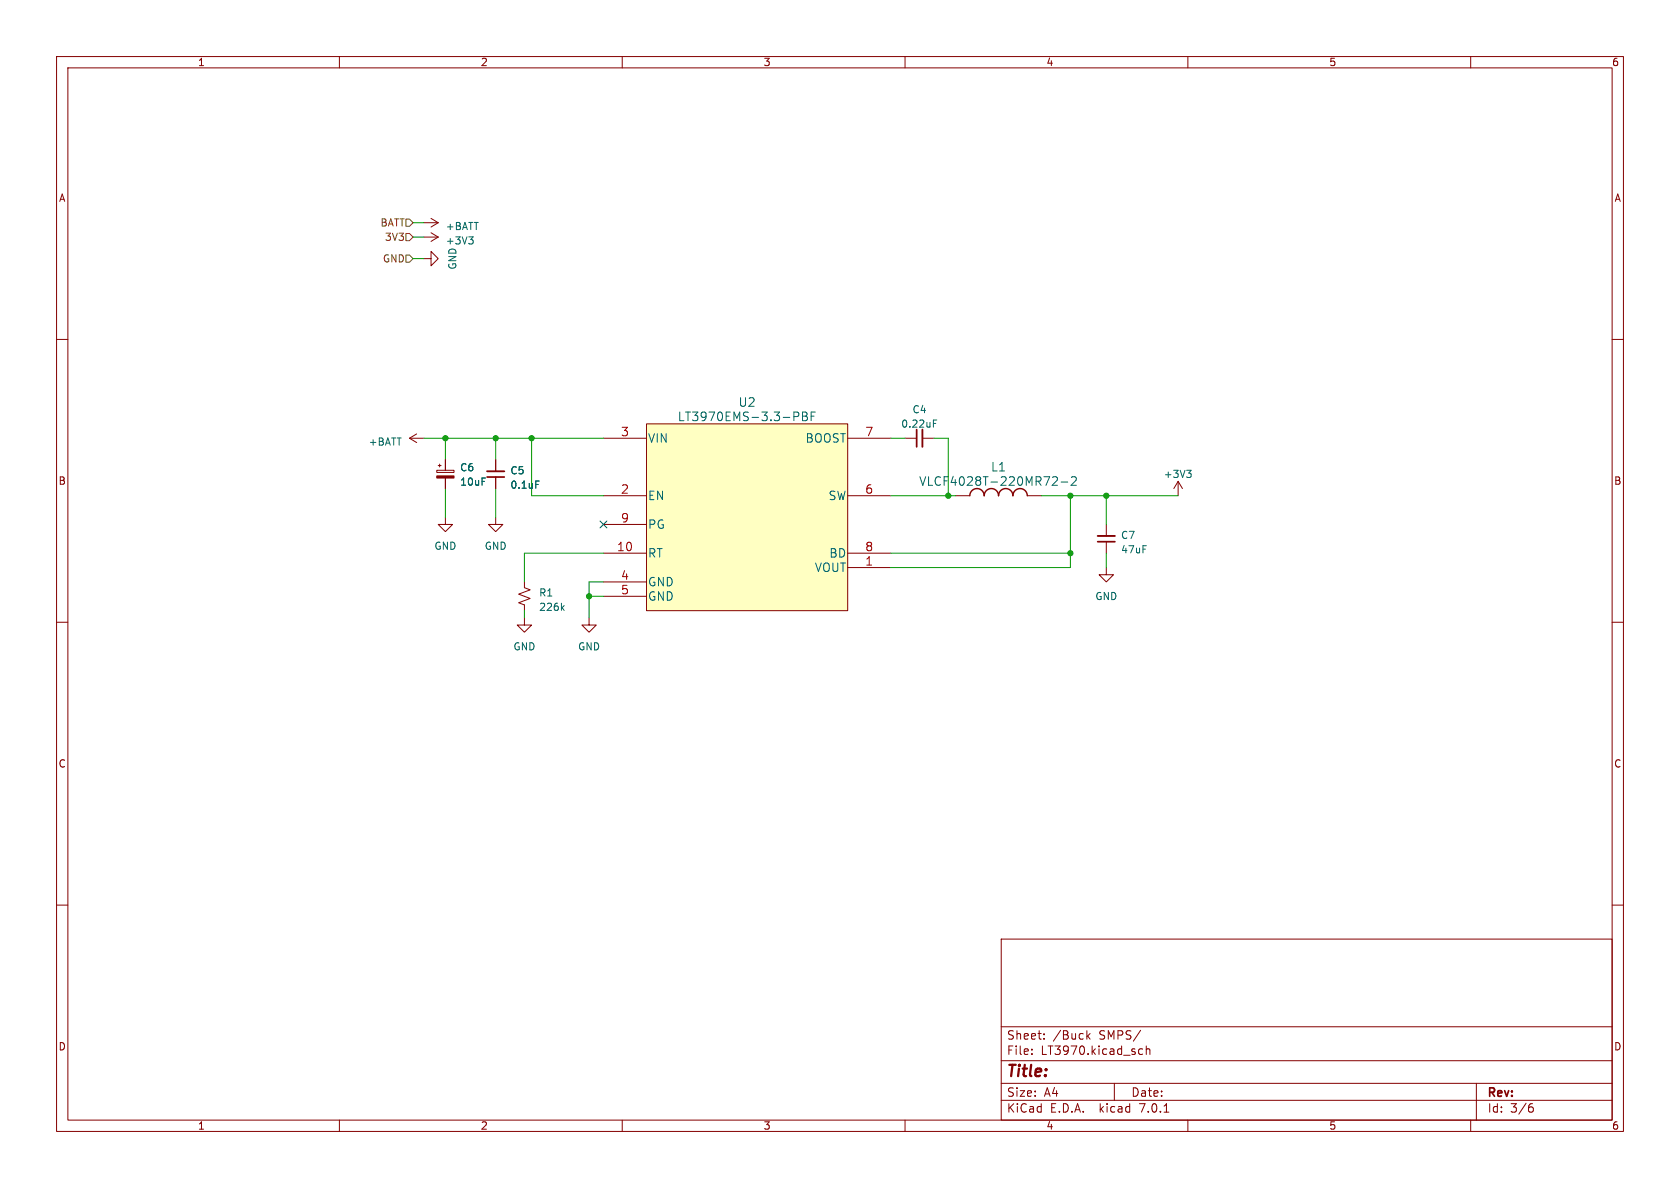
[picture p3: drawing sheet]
(kicad_sch (version 20230121) (generator eeschema)

 (paper "A4")

 (lib_symbols
  (symbol "Device:C_Polarized_Small" (pin_numbers hide) (pin_names (offset 0.254) hide) (in_bom yes) (on_board yes)
   (property "Reference" "C" (at 0.254 1.778 0) (effects (font (size 1.27 1.27)) (justify left)))
   (property "Value" "C_Polarized_Small" (at 0.254 -2.032 0) (effects (font (size 1.27 1.27)) (justify left)))
   (property "Footprint" "" (at 0 0 0) (effects (font (size 1.27 1.27)) hide))
   (property "Datasheet" "~" (at 0 0 0) (effects (font (size 1.27 1.27)) hide))
   (symbol "C_Polarized_Small_0_1"
    (rectangle (start -1.524 -0.3048) (end 1.524 -0.6858) (stroke (width 0) (type default)) (fill (type outline)))
    (rectangle (start -1.524 0.6858) (end 1.524 0.3048) (stroke (width 0) (type default)) (fill (type none)))
    (polyline (pts (xy -1.27 1.524) (xy -0.762 1.524)) (stroke (width 0) (type default)) (fill (type none)))
    (polyline (pts (xy -1.016 1.27) (xy -1.016 1.778)) (stroke (width 0) (type default)) (fill (type none))))
   (symbol "C_Polarized_Small_1_1"
    (pin passive line (at 0 2.54 270) (length 1.8542) (name "~" (effects (font (size 1.27 1.27)))) (number "1" (effects (font (size 1.27 1.27)))))
    (pin passive line (at 0 -2.54 90) (length 1.8542) (name "~" (effects (font (size 1.27 1.27)))) (number "2" (effects (font (size 1.27 1.27)))))))
  (symbol "Device:C_Small" (pin_numbers hide) (pin_names (offset 0.254) hide) (in_bom yes) (on_board yes)
   (property "Reference" "C" (at 0.254 1.778 0) (effects (font (size 1.27 1.27)) (justify left)))
   (property "Value" "C_Small" (at 0.254 -2.032 0) (effects (font (size 1.27 1.27)) (justify left)))
   (property "Footprint" "" (at 0 0 0) (effects (font (size 1.27 1.27)) hide))
   (property "Datasheet" "~" (at 0 0 0) (effects (font (size 1.27 1.27)) hide))
   (symbol "C_Small_0_1"
    (polyline (pts (xy -1.524 -0.508) (xy 1.524 -0.508)) (stroke (width 0.3302) (type default)) (fill (type none)))
    (polyline (pts (xy -1.524 0.508) (xy 1.524 0.508)) (stroke (width 0.3048) (type default)) (fill (type none))))
   (symbol "C_Small_1_1"
    (pin passive line (at 0 2.54 270) (length 2.032) (name "~" (effects (font (size 1.27 1.27)))) (number "1" (effects (font (size 1.27 1.27)))))
    (pin passive line (at 0 -2.54 90) (length 2.032) (name "~" (effects (font (size 1.27 1.27)))) (number "2" (effects (font (size 1.27 1.27)))))))
  (symbol "Device:R_Small_US" (pin_numbers hide) (pin_names (offset 0.254) hide) (in_bom yes) (on_board yes)
   (property "Reference" "R" (at 0.762 0.508 0) (effects (font (size 1.27 1.27)) (justify left)))
   (property "Value" "R_Small_US" (at 0.762 -1.016 0) (effects (font (size 1.27 1.27)) (justify left)))
   (property "Footprint" "" (at 0 0 0) (effects (font (size 1.27 1.27)) hide))
   (property "Datasheet" "~" (at 0 0 0) (effects (font (size 1.27 1.27)) hide))
   (symbol "R_Small_US_1_1"
    (polyline (pts (xy 0 0) (xy 1.016 -0.381) (xy 0 -0.762) (xy -1.016 -1.143) (xy 0 -1.524)) (stroke (width 0) (type default)) (fill (type none)))
    (polyline (pts (xy 0 1.524) (xy 1.016 1.143) (xy 0 0.762) (xy -1.016 0.381) (xy 0 0)) (stroke (width 0) (type default)) (fill (type none)))
    (pin passive line (at 0 2.54 270) (length 1.016) (name "~" (effects (font (size 1.27 1.27)))) (number "1" (effects (font (size 1.27 1.27)))))
    (pin passive line (at 0 -2.54 90) (length 1.016) (name "~" (effects (font (size 1.27 1.27)))) (number "2" (effects (font (size 1.27 1.27)))))))
  (symbol "asvco2-board:LT3970EMS-3.3-PBF" (pin_names (offset 0.254)) (in_bom yes) (on_board yes)
   (property "Reference" "U" (at 25.4 7.62 0) (effects (font (size 1.524 1.524))))
   (property "Value" "LT3970EMS-3.3-PBF" (at 25.4 5.08 0) (effects (font (size 1.524 1.524))))
   (property "Footprint" "asvco2:LT3970EMS-3.3-PBF" (at 25.4 -12.7 0) (effects (font (size 1.524 1.524)) hide))
   (property "Datasheet" "" (at 0 0 0) (effects (font (size 1.524 1.524))))
   (symbol "LT3970EMS-3.3-PBF_1_1"
    (rectangle (start 7.62 2.54) (end 43.18 -30.48) (stroke (width 0) (type default)) (fill (type background)))
    (pin power_out line (at 50.8 -22.86 180) (length 7.62) (name "VOUT" (effects (font (size 1.4986 1.4986)))) (number "1" (effects (font (size 1.4986 1.4986)))))
    (pin passive line (at 0 -20.32 0) (length 7.62) (name "RT" (effects (font (size 1.4986 1.4986)))) (number "10" (effects (font (size 1.4986 1.4986)))))
    (pin input line (at 0 -10.16 0) (length 7.62) (name "EN" (effects (font (size 1.4986 1.4986)))) (number "2" (effects (font (size 1.4986 1.4986)))))
    (pin input line (at 0 0 0) (length 7.62) (name "VIN" (effects (font (size 1.4986 1.4986)))) (number "3" (effects (font (size 1.4986 1.4986)))))
    (pin power_in line (at 0 -25.4 0) (length 7.62) (name "GND" (effects (font (size 1.4986 1.4986)))) (number "4" (effects (font (size 1.4986 1.4986)))))
    (pin power_in line (at 0 -27.94 0) (length 7.62) (name "GND" (effects (font (size 1.4986 1.4986)))) (number "5" (effects (font (size 1.4986 1.4986)))))
    (pin output line (at 50.8 -10.16 180) (length 7.62) (name "SW" (effects (font (size 1.4986 1.4986)))) (number "6" (effects (font (size 1.4986 1.4986)))))
    (pin input line (at 50.8 0 180) (length 7.62) (name "BOOST" (effects (font (size 1.4986 1.4986)))) (number "7" (effects (font (size 1.4986 1.4986)))))
    (pin power_in line (at 50.8 -20.32 180) (length 7.62) (name "BD" (effects (font (size 1.4986 1.4986)))) (number "8" (effects (font (size 1.4986 1.4986)))))
    (pin output line (at 0 -15.24 0) (length 7.62) (name "PG" (effects (font (size 1.4986 1.4986)))) (number "9" (effects (font (size 1.4986 1.4986)))))))
  (symbol "asvco2-board:VLCF4028T-220MR72-2" (pin_numbers hide) (pin_names (offset 1.651) hide) (in_bom yes) (on_board yes)
   (property "Reference" "L" (at 6.985 5.08 0) (effects (font (size 1.524 1.524))))
   (property "Value" "VLCF4028T-220MR72-2" (at 6.985 -5.715 0) (effects (font (size 1.524 1.524))))
   (property "Footprint" "asvco2:VLCF4028T-220MR72-2" (at 6.985 -7.239 0) (effects (font (size 1.524 1.524)) hide))
   (property "Datasheet" "" (at 0 -1.27 0) (effects (font (size 1.524 1.524))))
   (symbol "VLCF4028T-220MR72-2_1_1"
    (arc (start 5.08 0) (mid 3.81 1.2645) (end 2.54 0) (stroke (width 0.254) (type default)) (fill (type none)))
    (arc (start 7.62 0) (mid 6.35 1.2645) (end 5.08 0) (stroke (width 0.254) (type default)) (fill (type none)))
    (arc (start 10.16 0) (mid 8.89 1.2645) (end 7.62 0) (stroke (width 0.254) (type default)) (fill (type none)))
    (arc (start 12.7 0) (mid 11.43 1.2645) (end 10.16 0) (stroke (width 0.254) (type default)) (fill (type none)))
    (pin passive line (at 15.24 0 180) (length 2.54) (name "1" (effects (font (size 1.4986 1.4986)))) (number "1" (effects (font (size 1.4986 1.4986)))))
    (pin passive line (at 0 0 0) (length 2.54) (name "2" (effects (font (size 1.4986 1.4986)))) (number "2" (effects (font (size 1.4986 1.4986)))))))
  (symbol "power:+3V3" (power) (pin_names (offset 0)) (in_bom yes) (on_board yes)
   (property "Reference" "#PWR" (at 0 -3.81 0) (effects (font (size 1.27 1.27)) hide))
   (property "Value" "+3V3" (at 0 3.556 0) (effects (font (size 1.27 1.27))))
   (property "Footprint" "" (at 0 0 0) (effects (font (size 1.27 1.27)) hide))
   (property "Datasheet" "" (at 0 0 0) (effects (font (size 1.27 1.27)) hide))
   (symbol "+3V3_0_1"
    (polyline (pts (xy -0.762 1.27) (xy 0 2.54)) (stroke (width 0) (type default)) (fill (type none)))
    (polyline (pts (xy 0 0) (xy 0 2.54)) (stroke (width 0) (type default)) (fill (type none)))
    (polyline (pts (xy 0 2.54) (xy 0.762 1.27)) (stroke (width 0) (type default)) (fill (type none))))
   (symbol "+3V3_1_1"
    (pin power_in line (at 0 0 90) (length 0) hide (name "+3V3" (effects (font (size 1.27 1.27)))) (number "1" (effects (font (size 1.27 1.27)))))))
  (symbol "power:+BATT" (power) (pin_names (offset 0)) (in_bom yes) (on_board yes)
   (property "Reference" "#PWR" (at 0 -3.81 0) (effects (font (size 1.27 1.27)) hide))
   (property "Value" "+BATT" (at 0 3.556 0) (effects (font (size 1.27 1.27))))
   (property "Footprint" "" (at 0 0 0) (effects (font (size 1.27 1.27)) hide))
   (property "Datasheet" "" (at 0 0 0) (effects (font (size 1.27 1.27)) hide))
   (symbol "+BATT_0_1"
    (polyline (pts (xy -0.762 1.27) (xy 0 2.54)) (stroke (width 0) (type default)) (fill (type none)))
    (polyline (pts (xy 0 0) (xy 0 2.54)) (stroke (width 0) (type default)) (fill (type none)))
    (polyline (pts (xy 0 2.54) (xy 0.762 1.27)) (stroke (width 0) (type default)) (fill (type none))))
   (symbol "+BATT_1_1"
    (pin power_in line (at 0 0 90) (length 0) hide (name "+BATT" (effects (font (size 1.27 1.27)))) (number "1" (effects (font (size 1.27 1.27)))))))
  (symbol "power:GND" (power) (pin_names (offset 0)) (in_bom yes) (on_board yes)
   (property "Reference" "#PWR" (at 0 -6.35 0) (effects (font (size 1.27 1.27)) hide))
   (property "Value" "GND" (at 0 -3.81 0) (effects (font (size 1.27 1.27))))
   (property "Footprint" "" (at 0 0 0) (effects (font (size 1.27 1.27)) hide))
   (property "Datasheet" "" (at 0 0 0) (effects (font (size 1.27 1.27)) hide))
   (symbol "GND_0_1"
    (polyline (pts (xy 0 0) (xy 0 -1.27) (xy 1.27 -1.27) (xy 0 -2.54) (xy -1.27 -1.27) (xy 0 -1.27)) (stroke (width 0) (type default)) (fill (type none))))
   (symbol "GND_1_1"
    (pin power_in line (at 0 0 270) (length 0) hide (name "GND" (effects (font (size 1.27 1.27)))) (number "1" (effects (font (size 1.27 1.27))))))))

 (junction (at 189.23 87.63) (diameter 0) (color 0 0 0 0))
 (junction (at 78.74 77.47) (diameter 0) (color 0 0 0 0))
 (junction (at 167.64 87.63) (diameter 0) (color 0 0 0 0))
 (junction (at 93.98 77.47) (diameter 0) (color 0 0 0 0))
 (junction (at 104.14 105.41) (diameter 0) (color 0 0 0 0))
 (junction (at 189.23 97.79) (diameter 0) (color 0 0 0 0))
 (junction (at 87.63 77.47) (diameter 0) (color 0 0 0 0))
 (junction (at 195.58 87.63) (diameter 0) (color 0 0 0 0))

 (no_connect (at 106.68 92.71))

 (wire (pts (xy 157.48 87.63) (xy 167.64 87.63)) (stroke (width 0) (type default)))
 (wire (pts (xy 104.14 105.41) (xy 104.14 109.22)) (stroke (width 0) (type default)))
 (wire (pts (xy 106.68 97.79) (xy 92.71 97.79)) (stroke (width 0) (type default)))
 (wire (pts (xy 74.93 77.47) (xy 78.74 77.47)) (stroke (width 0) (type default)))
 (wire (pts (xy 189.23 100.33) (xy 189.23 97.79)) (stroke (width 0) (type default)))
 (wire (pts (xy 167.64 87.63) (xy 167.64 77.47)) (stroke (width 0) (type default)))
 (wire (pts (xy 167.64 77.47) (xy 165.1 77.47)) (stroke (width 0) (type default)))
 (wire (pts (xy 195.58 87.63) (xy 208.28 87.63)) (stroke (width 0) (type default)))
 (wire (pts (xy 189.23 97.79) (xy 189.23 87.63)) (stroke (width 0) (type default)))
 (wire (pts (xy 106.68 87.63) (xy 93.98 87.63)) (stroke (width 0) (type default)))
 (wire (pts (xy 167.64 87.63) (xy 168.91 87.63)) (stroke (width 0) (type default)))
 (wire (pts (xy 195.58 87.63) (xy 195.58 92.71)) (stroke (width 0) (type default)))
 (wire (pts (xy 106.68 105.41) (xy 104.14 105.41)) (stroke (width 0) (type default)))
 (wire (pts (xy 157.48 77.47) (xy 160.02 77.47)) (stroke (width 0) (type default)))
 (wire (pts (xy 93.98 87.63) (xy 93.98 77.47)) (stroke (width 0) (type default)))
 (wire (pts (xy 73.025 39.37) (xy 74.93 39.37)) (stroke (width 0) (type default)))
 (wire (pts (xy 87.63 77.47) (xy 87.63 81.28)) (stroke (width 0) (type default)))
 (wire (pts (xy 73.025 41.91) (xy 74.93 41.91)) (stroke (width 0) (type default)))
 (wire (pts (xy 78.74 77.47) (xy 78.74 81.28)) (stroke (width 0) (type default)))
 (wire (pts (xy 157.48 100.33) (xy 189.23 100.33)) (stroke (width 0) (type default)))
 (wire (pts (xy 93.98 77.47) (xy 106.68 77.47)) (stroke (width 0) (type default)))
 (wire (pts (xy 78.74 77.47) (xy 87.63 77.47)) (stroke (width 0) (type default)))
 (wire (pts (xy 189.23 87.63) (xy 195.58 87.63)) (stroke (width 0) (type default)))
 (wire (pts (xy 157.48 97.79) (xy 189.23 97.79)) (stroke (width 0) (type default)))
 (wire (pts (xy 87.63 77.47) (xy 93.98 77.47)) (stroke (width 0) (type default)))
 (wire (pts (xy 92.71 97.79) (xy 92.71 102.87)) (stroke (width 0) (type default)))
 (wire (pts (xy 87.63 86.36) (xy 87.63 91.44)) (stroke (width 0) (type default)))
 (wire (pts (xy 195.58 97.79) (xy 195.58 100.33)) (stroke (width 0) (type default)))
 (wire (pts (xy 106.68 102.87) (xy 104.14 102.87)) (stroke (width 0) (type default)))
 (wire (pts (xy 184.15 87.63) (xy 189.23 87.63)) (stroke (width 0) (type default)))
 (wire (pts (xy 92.71 107.95) (xy 92.71 109.22)) (stroke (width 0) (type default)))
 (wire (pts (xy 73.025 45.72) (xy 74.93 45.72)) (stroke (width 0) (type default)))
 (wire (pts (xy 104.14 102.87) (xy 104.14 105.41)) (stroke (width 0) (type default)))
 (wire (pts (xy 78.74 86.36) (xy 78.74 91.44)) (stroke (width 0) (type default)))

 (hierarchical_label "BATT" (shape input) (at 73.025 39.37 180) (fields_autoplaced) (effects (font (size 1.27 1.27)) (justify right)))
 (hierarchical_label "3V3" (shape input) (at 73.025 41.91 180) (fields_autoplaced) (effects (font (size 1.27 1.27)) (justify right)))
 (hierarchical_label "GND" (shape input) (at 73.025 45.72 180) (fields_autoplaced) (effects (font (size 1.27 1.27)) (justify right)))

 (symbol (lib_id "asvco2-board:LT3970EMS-3.3-PBF") (at 106.68 77.47 0) (unit 1) (in_bom yes) (on_board yes) (dnp no) (fields_autoplaced)
  (property "Reference" "U2" (at 132.08 71.12 0) (effects (font (size 1.524 1.524))))
  (property "Value" "LT3970EMS-3.3-PBF" (at 132.08 73.66 0) (effects (font (size 1.524 1.524))))
  (property "Footprint" "asvco2-board:LT3970EMS-3.3-PBF" (at 132.08 90.17 0) (effects (font (size 1.524 1.524)) hide))
  (property "Datasheet" "" (at 106.68 77.47 0) (effects (font (size 1.524 1.524))))
  (property "MPN" "LT3970EMS-3.3-PBF" (at 106.68 77.47 0) (effects (font (size 1.27 1.27)) hide)) (pin "1") (pin "10") (pin "2") (pin "3") (pin "4") (pin "5") (pin "6") (pin "7") (pin "8") (pin "9"))

 (symbol (lib_id "Device:C_Small") (at 162.56 77.47 90) (unit 1) (in_bom yes) (on_board yes) (dnp no) (fields_autoplaced)
  (property "Reference" "C4" (at 162.5663 72.39 90) (effects (font (size 1.27 1.27))))
  (property "Value" "0.22uF" (at 162.5663 74.93 90) (effects (font (size 1.27 1.27))))
  (property "Footprint" "Capacitor_SMD:C_0603_1608Metric_Pad1.08x0.95mm_HandSolder" (at 162.56 77.47 0) (effects (font (size 1.27 1.27)) hide))
  (property "Datasheet" "~" (at 162.56 77.47 0) (effects (font (size 1.27 1.27)) hide))
  (property "MPN" "CGA3E3X7R1H224K080AB" (at 162.56 77.47 0) (effects (font (size 1.27 1.27)) hide)) (pin "1") (pin "2"))

 (symbol (lib_id "power:GND") (at 104.14 109.22 0) (unit 1) (in_bom yes) (on_board yes) (dnp no)
  (property "Reference" "#PWR05" (at 104.14 115.57 0) (effects (font (size 1.27 1.27)) hide))
  (property "Value" "GND" (at 104.14 114.3 0) (effects (font (size 1.27 1.27))))
  (property "Footprint" "" (at 104.14 109.22 0) (effects (font (size 1.27 1.27)) hide))
  (property "Datasheet" "" (at 104.14 109.22 0) (effects (font (size 1.27 1.27)) hide)) (pin "1"))

 (symbol (lib_id "power:+3V3") (at 208.28 87.63 0) (unit 1) (in_bom yes) (on_board yes) (dnp no) (fields_autoplaced)
  (property "Reference" "#PWR07" (at 208.28 91.44 0) (effects (font (size 1.27 1.27)) hide))
  (property "Value" "+3V3" (at 208.28 83.82 0) (effects (font (size 1.27 1.27))))
  (property "Footprint" "" (at 208.28 87.63 0) (effects (font (size 1.27 1.27)) hide))
  (property "Datasheet" "" (at 208.28 87.63 0) (effects (font (size 1.27 1.27)) hide)) (pin "1"))

 (symbol (lib_id "power:GND") (at 74.93 45.72 90) (unit 1) (in_bom yes) (on_board yes) (dnp no)
  (property "Reference" "#PWR026" (at 81.28 45.72 0) (effects (font (size 1.27 1.27)) hide))
  (property "Value" "GND" (at 80.01 45.72 0) (effects (font (size 1.27 1.27))))
  (property "Footprint" "" (at 74.93 45.72 0) (effects (font (size 1.27 1.27)) hide))
  (property "Datasheet" "" (at 74.93 45.72 0) (effects (font (size 1.27 1.27)) hide)) (pin "1"))

 (symbol (lib_id "power:GND") (at 87.63 91.44 0) (unit 1) (in_bom yes) (on_board yes) (dnp no)
  (property "Reference" "#PWR010" (at 87.63 97.79 0) (effects (font (size 1.27 1.27)) hide))
  (property "Value" "GND" (at 87.63 96.52 0) (effects (font (size 1.27 1.27))))
  (property "Footprint" "" (at 87.63 91.44 0) (effects (font (size 1.27 1.27)) hide))
  (property "Datasheet" "" (at 87.63 91.44 0) (effects (font (size 1.27 1.27)) hide)) (pin "1"))

 (symbol (lib_id "power:+3V3") (at 74.93 41.91 270) (unit 1) (in_bom yes) (on_board yes) (dnp no) (fields_autoplaced)
  (property "Reference" "#PWR025" (at 71.12 41.91 0) (effects (font (size 1.27 1.27)) hide))
  (property "Value" "+3V3" (at 78.74 42.545 90) (effects (font (size 1.27 1.27)) (justify left)))
  (property "Footprint" "" (at 74.93 41.91 0) (effects (font (size 1.27 1.27)) hide))
  (property "Datasheet" "" (at 74.93 41.91 0) (effects (font (size 1.27 1.27)) hide)) (pin "1"))

 (symbol (lib_id "Device:C_Small") (at 87.63 83.82 180) (unit 1) (in_bom yes) (on_board yes) (dnp no) (fields_autoplaced)
  (property "Reference" "C5" (at 90.17 83.1786 0) (effects (font (size 1.27 1.27)) (justify right)))
  (property "Value" "0.1uF" (at 90.17 85.7186 0) (effects (font (size 1.27 1.27)) (justify right)))
  (property "Footprint" "Capacitor_SMD:C_0603_1608Metric_Pad1.08x0.95mm_HandSolder" (at 87.63 83.82 0) (effects (font (size 1.27 1.27)) hide))
  (property "Datasheet" "~" (at 87.63 83.82 0) (effects (font (size 1.27 1.27)) hide))
  (property "MPN" "C0603X104K5RAC7867" (at 87.63 83.82 0) (effects (font (size 1.27 1.27)) hide)) (pin "1") (pin "2"))

 (symbol (lib_id "power:GND") (at 78.74 91.44 0) (unit 1) (in_bom yes) (on_board yes) (dnp no)
  (property "Reference" "#PWR09" (at 78.74 97.79 0) (effects (font (size 1.27 1.27)) hide))
  (property "Value" "GND" (at 78.74 96.52 0) (effects (font (size 1.27 1.27))))
  (property "Footprint" "" (at 78.74 91.44 0) (effects (font (size 1.27 1.27)) hide))
  (property "Datasheet" "" (at 78.74 91.44 0) (effects (font (size 1.27 1.27)) hide)) (pin "1"))

 (symbol (lib_id "Device:C_Small") (at 195.58 95.25 180) (unit 1) (in_bom yes) (on_board yes) (dnp no) (fields_autoplaced)
  (property "Reference" "C7" (at 198.12 94.6086 0) (effects (font (size 1.27 1.27)) (justify right)))
  (property "Value" "47uF" (at 198.12 97.1486 0) (effects (font (size 1.27 1.27)) (justify right)))
  (property "Footprint" "Capacitor_SMD:C_1210_3225Metric_Pad1.33x2.70mm_HandSolder" (at 195.58 95.25 0) (effects (font (size 1.27 1.27)) hide))
  (property "Datasheet" "~" (at 195.58 95.25 0) (effects (font (size 1.27 1.27)) hide))
  (property "MPN" "LMK325B7476MM-TR" (at 195.58 95.25 0) (effects (font (size 1.27 1.27)) hide)) (pin "1") (pin "2"))

 (symbol (lib_id "power:+BATT") (at 74.93 77.47 90) (unit 1) (in_bom yes) (on_board yes) (dnp no) (fields_autoplaced)
  (property "Reference" "#PWR06" (at 78.74 77.47 0) (effects (font (size 1.27 1.27)) hide))
  (property "Value" "+BATT" (at 71.12 78.105 90) (effects (font (size 1.27 1.27)) (justify left)))
  (property "Footprint" "" (at 74.93 77.47 0) (effects (font (size 1.27 1.27)) hide))
  (property "Datasheet" "" (at 74.93 77.47 0) (effects (font (size 1.27 1.27)) hide)) (pin "1"))

 (symbol (lib_id "asvco2-board:VLCF4028T-220MR72-2") (at 168.91 87.63 0) (unit 1) (in_bom yes) (on_board yes) (dnp no) (fields_autoplaced)
  (property "Reference" "L1" (at 176.53 82.55 0) (effects (font (size 1.524 1.524))))
  (property "Value" "VLCF4028T-220MR72-2" (at 176.53 85.09 0) (effects (font (size 1.524 1.524))))
  (property "Footprint" "asvco2-board:VLCF4028T-220MR72-2" (at 175.895 94.869 0) (effects (font (size 1.524 1.524)) hide))
  (property "Datasheet" "" (at 168.91 88.9 0) (effects (font (size 1.524 1.524))))
  (property "MPN" "VLCF4028T-220MR72-2" (at 168.91 87.63 0) (effects (font (size 1.27 1.27)) hide))
  (property "Field5" "" (at 168.91 87.63 0) (effects (font (size 1.27 1.27)) hide)) (pin "1") (pin "2"))

 (symbol (lib_id "Device:R_Small_US") (at 92.71 105.41 0) (unit 1) (in_bom yes) (on_board yes) (dnp no) (fields_autoplaced)
  (property "Reference" "R1" (at 95.25 104.775 0) (effects (font (size 1.27 1.27)) (justify left)))
  (property "Value" "226k" (at 95.25 107.315 0) (effects (font (size 1.27 1.27)) (justify left)))
  (property "Footprint" "Resistor_SMD:R_0603_1608Metric_Pad0.98x0.95mm_HandSolder" (at 92.71 105.41 0) (effects (font (size 1.27 1.27)) hide))
  (property "Datasheet" "~" (at 92.71 105.41 0) (effects (font (size 1.27 1.27)) hide))
  (property "MPN" "ERJ-3EKF2263V" (at 92.71 105.41 0) (effects (font (size 1.27 1.27)) hide)) (pin "1") (pin "2"))

 (symbol (lib_id "power:GND") (at 92.71 109.22 0) (unit 1) (in_bom yes) (on_board yes) (dnp no)
  (property "Reference" "#PWR08" (at 92.71 115.57 0) (effects (font (size 1.27 1.27)) hide))
  (property "Value" "GND" (at 92.71 114.3 0) (effects (font (size 1.27 1.27))))
  (property "Footprint" "" (at 92.71 109.22 0) (effects (font (size 1.27 1.27)) hide))
  (property "Datasheet" "" (at 92.71 109.22 0) (effects (font (size 1.27 1.27)) hide)) (pin "1"))

 (symbol (lib_id "power:+BATT") (at 74.93 39.37 270) (unit 1) (in_bom yes) (on_board yes) (dnp no) (fields_autoplaced)
  (property "Reference" "#PWR024" (at 71.12 39.37 0) (effects (font (size 1.27 1.27)) hide))
  (property "Value" "+BATT" (at 78.74 40.005 90) (effects (font (size 1.27 1.27)) (justify left)))
  (property "Footprint" "" (at 74.93 39.37 0) (effects (font (size 1.27 1.27)) hide))
  (property "Datasheet" "" (at 74.93 39.37 0) (effects (font (size 1.27 1.27)) hide)) (pin "1"))

 (symbol (lib_id "Device:C_Polarized_Small") (at 78.74 83.82 0) (unit 1) (in_bom yes) (on_board yes) (dnp no) (fields_autoplaced)
  (property "Reference" "C6" (at 81.28 82.6389 0) (effects (font (size 1.27 1.27)) (justify left)))
  (property "Value" "10uF" (at 81.28 85.1789 0) (effects (font (size 1.27 1.27)) (justify left)))
  (property "Footprint" "Capacitor_SMD:C_1206_3216Metric_Pad1.33x1.80mm_HandSolder" (at 78.74 83.82 0) (effects (font (size 1.27 1.27)) hide))
  (property "Datasheet" "~" (at 78.74 83.82 0) (effects (font (size 1.27 1.27)) hide))
  (property "MPN" "CGA5L1X7R1E106K160AE" (at 78.74 83.82 0) (effects (font (size 1.27 1.27)) hide)) (pin "1") (pin "2"))

 (symbol (lib_id "power:GND") (at 195.58 100.33 0) (unit 1) (in_bom yes) (on_board yes) (dnp no)
  (property "Reference" "#PWR011" (at 195.58 106.68 0) (effects (font (size 1.27 1.27)) hide))
  (property "Value" "GND" (at 195.58 105.41 0) (effects (font (size 1.27 1.27))))
  (property "Footprint" "" (at 195.58 100.33 0) (effects (font (size 1.27 1.27)) hide))
  (property "Datasheet" "" (at 195.58 100.33 0) (effects (font (size 1.27 1.27)) hide)) (pin "1")))
